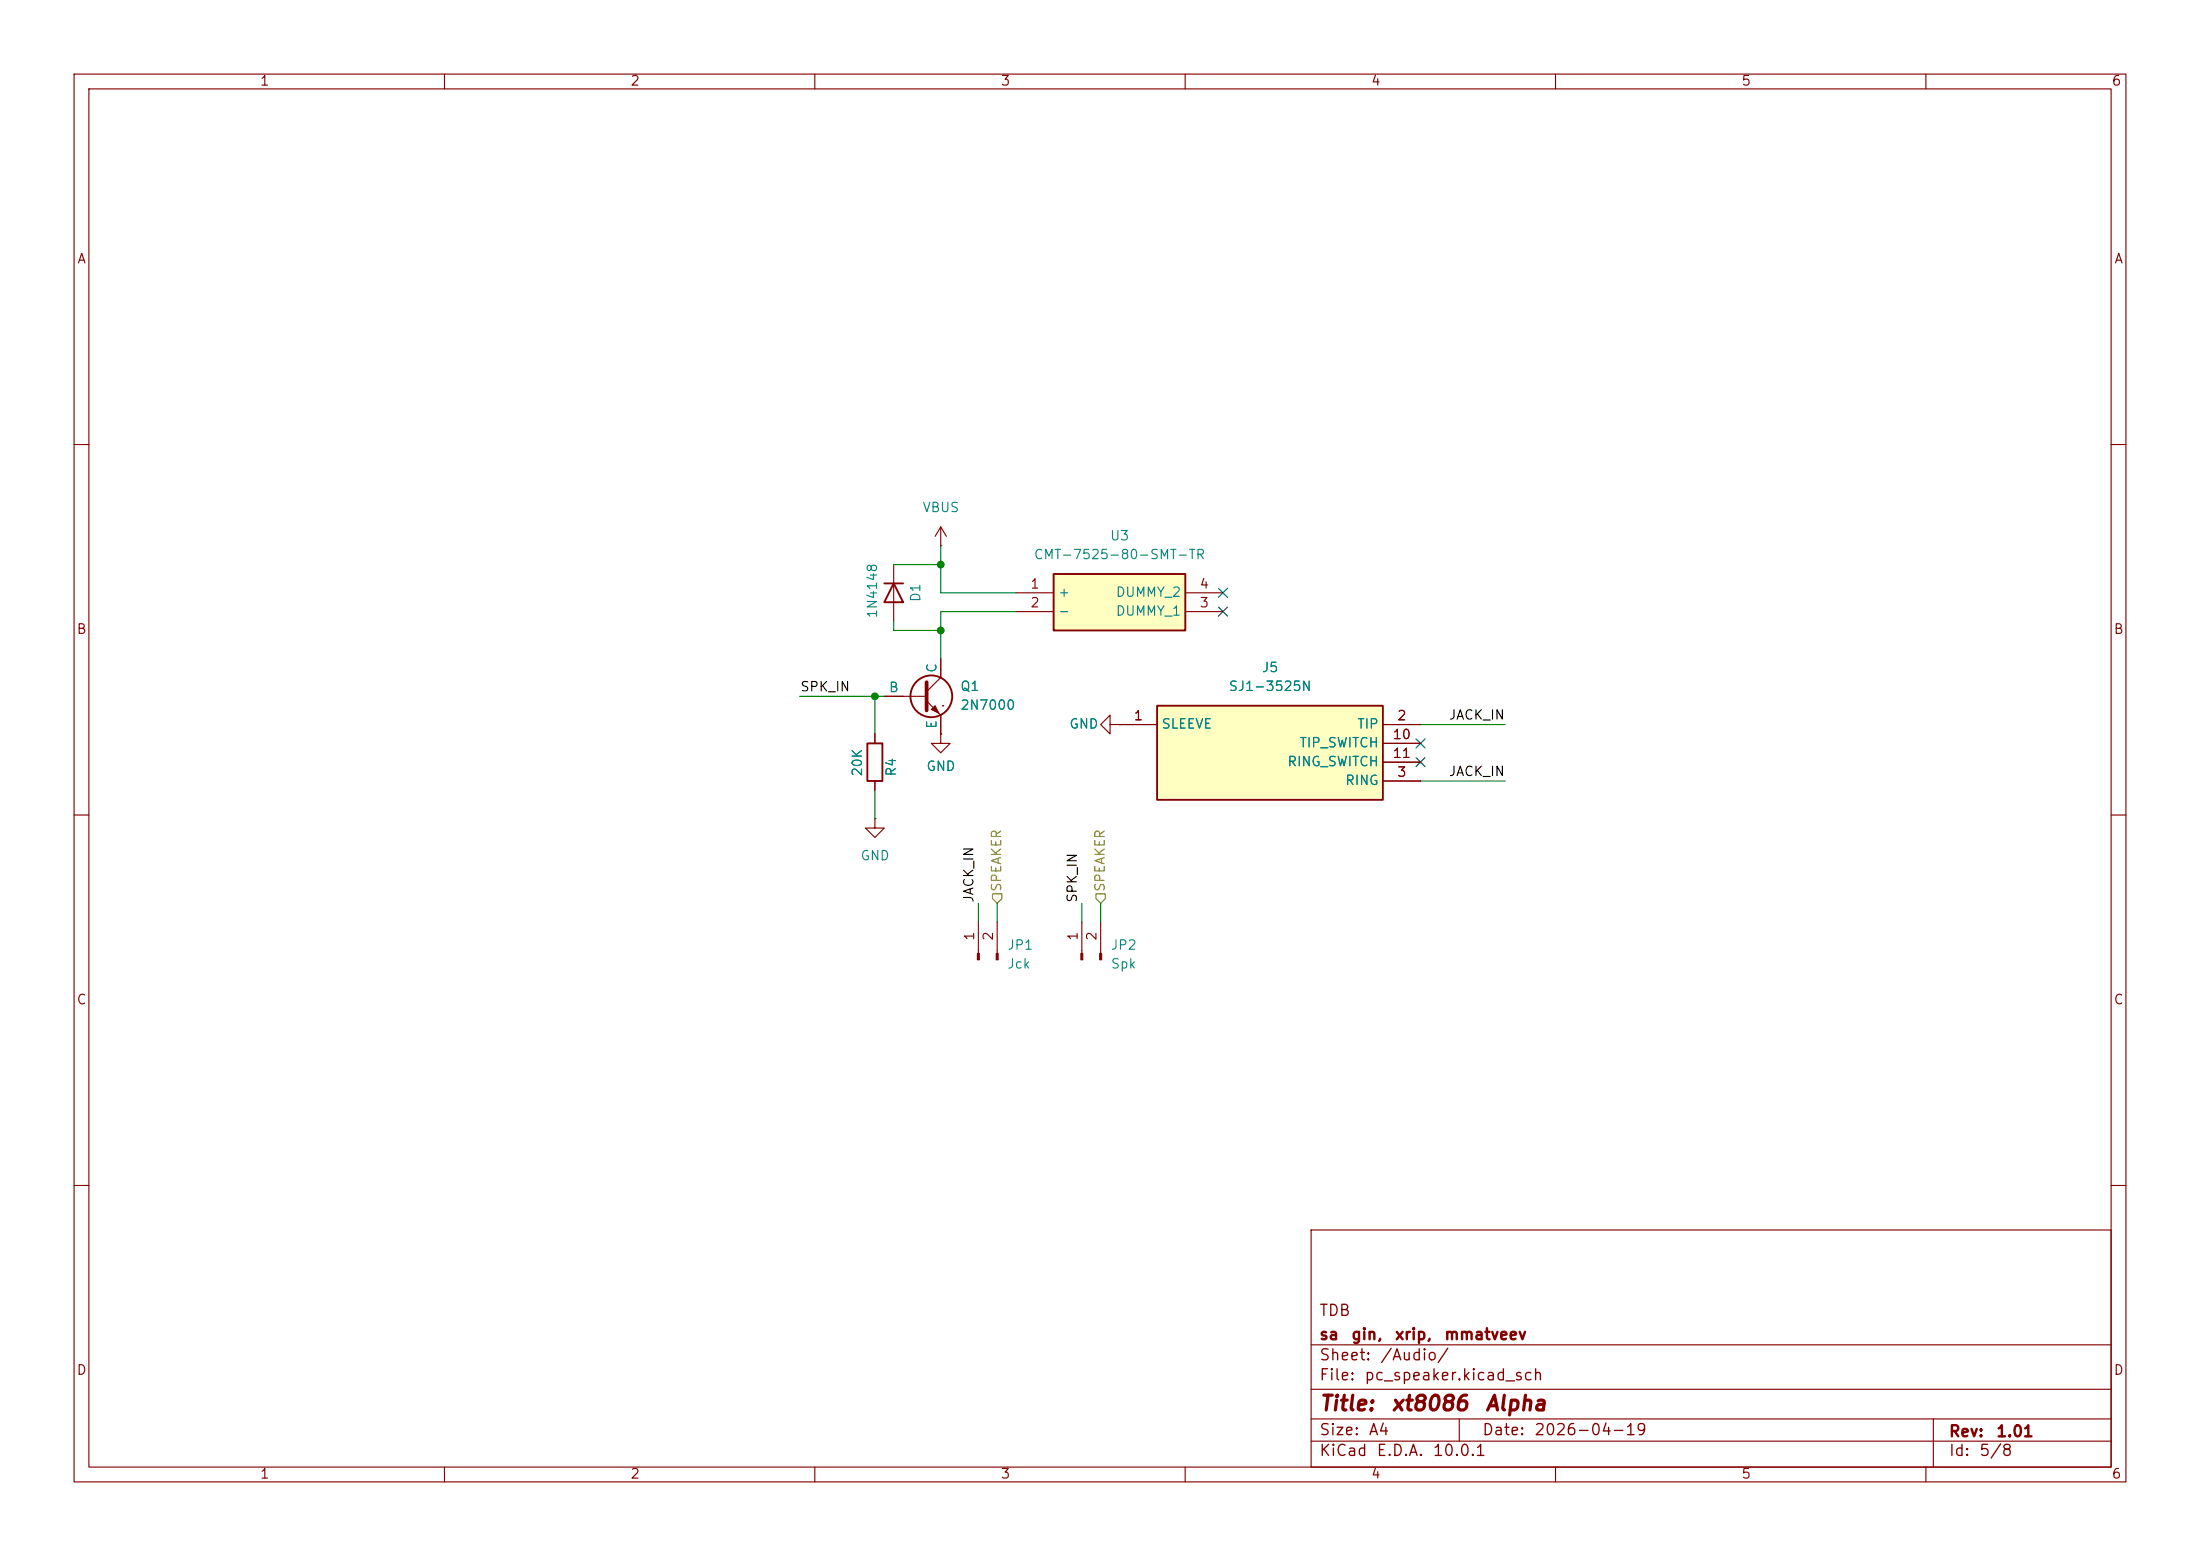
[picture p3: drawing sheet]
(kicad_sch
 (version 20260306)
 (generator "eeschema")
 (generator_version "10.0")
 (paper "A4")
 (title_block
  (title "${NAME} ${MODEL}")
  (date "${DATE}")
  (rev "${VERSION}")
  (company "sa gin, xrip, mmatveev")
  (comment 1 "TDB"))
 (lib_symbols
  (symbol "xt8086:1N4148"
   (pin_numbers (hide yes))
   (pin_names (hide yes)) (exclude_from_sim no) (in_bom yes) (on_board yes)
   (in_pos_files yes)
   (duplicate_pin_numbers_are_jumpers no)
   (property "Reference" "D" (at 0 2.54 0) (show_name no) (do_not_autoplace no) (effects (font (size 1.27 1.27))))
   (property "Value" "1N4148" (at 0 -2.54 0) (show_name no) (do_not_autoplace no) (effects (font (size 1.27 1.27))))
   (property "Footprint" "Diode_THT:D_DO-35_SOD27_P7.62mm_Horizontal" (at 0 0 0) (show_name no) (do_not_autoplace no) (hide yes) (effects (font (size 1.27 1.27))))
   (property "Datasheet" "https://assets.nexperia.com/documents/data-sheet/1N4148_1N4448.pdf" (at 0 0 0) (show_name no) (do_not_autoplace no) (hide yes) (effects (font (size 1.27 1.27))))
   (property "Description" "100V 0.15A standard switching diode, DO-35" (at 0 0 0) (show_name no) (do_not_autoplace no) (hide yes) (effects (font (size 1.27 1.27))))
   (property "Sim.Device" "D" (at 0 0 0) (show_name no) (do_not_autoplace no) (hide yes) (effects (font (size 1.27 1.27))))
   (property "Sim.Pins" "1=K 2=A" (at 0 0 0) (show_name no) (do_not_autoplace no) (hide yes) (effects (font (size 1.27 1.27))))
   (symbol "1N4148_0_1"
    (polyline (pts (xy -1.27 1.27) (xy -1.27 -1.27)) (stroke (width 0.254) (type default)) (fill (type none)))
    (polyline (pts (xy 1.27 1.27) (xy 1.27 -1.27) (xy -1.27 0) (xy 1.27 1.27)) (stroke (width 0.254) (type default)) (fill (type none)))
    (polyline (pts (xy 1.27 0) (xy -1.27 0)) (stroke (width 0) (type default)) (fill (type none))))
   (symbol "1N4148_1_1"
    (pin passive line (at -3.81 0 0) (length 2.54) (name "K" (effects (font (size 1.27 1.27)))) (number "1" (effects (font (size 1.27 1.27)))))
    (pin passive line (at 3.81 0 180) (length 2.54) (name "A" (effects (font (size 1.27 1.27)))) (number "2" (effects (font (size 1.27 1.27))))))
   (embedded_fonts no))
  (symbol "xt8086:CMT-7525-80-SMT-TR" (exclude_from_sim no) (in_bom yes) (on_board yes)
   (in_pos_files yes)
   (duplicate_pin_numbers_are_jumpers no)
   (property "Reference" "LS" (at 24.13 7.62 0) (show_name no) (do_not_autoplace no) (effects (font (size 1.27 1.27)) (justify left top)))
   (property "Value" "CMT-7525-80-SMT-TR" (at 24.13 5.08 0) (show_name no) (do_not_autoplace no) (effects (font (size 1.27 1.27)) (justify left top)))
   (property "Footprint" "CMT752580SMTTR" (at 24.13 -94.92 0) (show_name no) (do_not_autoplace no) (hide yes) (effects (font (size 1.27 1.27)) (justify left top)))
   (property "Datasheet" "https://www.sameskydevices.com/product/resource/cmt-7525-80-smt-tr.pdf" (at 24.13 -194.92 0) (show_name no) (do_not_autoplace no) (hide yes) (effects (font (size 1.27 1.27)) (justify left top)))
   (property "Description" "7.5 mm, 3.6 Vo-p, 80 dB, Surface Mount (SMT), Magnetic Audio Transducer Buzzer" (at 0 0 0) (show_name no) (do_not_autoplace no) (hide yes) (effects (font (size 1.27 1.27))))
   (property "Height" "2.7" (at 24.13 -394.92 0) (show_name no) (do_not_autoplace no) (hide yes) (effects (font (size 1.27 1.27)) (justify left top)))
   (property "Mouser Part Number" "490-CMT-7525-80SMTTR" (at 24.13 -494.92 0) (show_name no) (do_not_autoplace no) (hide yes) (effects (font (size 1.27 1.27)) (justify left top)))
   (property "Mouser Price/Stock" "https://www.mouser.co.uk/ProductDetail/Same-Sky/CMT-7525-80-SMT-TR?qs=P1JMDcb91o5izP7Xira9ww%3D%3D" (at 24.13 -594.92 0) (show_name no) (do_not_autoplace no) (hide yes) (effects (font (size 1.27 1.27)) (justify left top)))
   (property "Manufacturer_Name" "Same Sky" (at 24.13 -694.92 0) (show_name no) (do_not_autoplace no) (hide yes) (effects (font (size 1.27 1.27)) (justify left top)))
   (property "Manufacturer_Part_Number" "CMT-7525-80-SMT-TR" (at 24.13 -794.92 0) (show_name no) (do_not_autoplace no) (hide yes) (effects (font (size 1.27 1.27)) (justify left top)))
   (symbol "CMT-7525-80-SMT-TR_1_1"
    (rectangle (start 5.08 2.54) (end 22.86 -5.08) (stroke (width 0.254) (type default)) (fill (type background)))
    (pin passive line (at 0 0 0) (length 5.08) (name "+" (effects (font (size 1.27 1.27)))) (number "1" (effects (font (size 1.27 1.27)))))
    (pin passive line (at 0 -2.54 0) (length 5.08) (name "-" (effects (font (size 1.27 1.27)))) (number "2" (effects (font (size 1.27 1.27)))))
    (pin passive line (at 27.94 -2.54 180) (length 5.08) (name "DUMMY_1" (effects (font (size 1.27 1.27)))) (number "3" (effects (font (size 1.27 1.27)))))
    (pin passive line (at 27.94 0 180) (length 5.08) (name "DUMMY_2" (effects (font (size 1.27 1.27)))) (number "4" (effects (font (size 1.27 1.27))))))
   (embedded_fonts no))
  (symbol "xt8086:Conn_01x02_Pin"
   (pin_names
    (offset 1.016) (hide yes)) (exclude_from_sim no) (in_bom yes) (on_board yes)
   (in_pos_files yes)
   (duplicate_pin_numbers_are_jumpers no)
   (property "Reference" "J" (at 0 2.54 0) (show_name no) (do_not_autoplace no) (effects (font (size 1.27 1.27))))
   (property "Value" "Conn_01x02_Pin" (at 0 -5.08 0) (show_name no) (do_not_autoplace no) (effects (font (size 1.27 1.27))))
   (property "Footprint" "" (at 0 0 0) (show_name no) (do_not_autoplace no) (hide yes) (effects (font (size 1.27 1.27))))
   (property "Datasheet" "" (at 0 0 0) (show_name no) (do_not_autoplace no) (hide yes) (effects (font (size 1.27 1.27))))
   (property "Description" "Generic connector, single row, 01x02, script generated" (at 0 0 0) (show_name no) (do_not_autoplace no) (hide yes) (effects (font (size 1.27 1.27))))
   (property "ki_locked" "" (at 0 0 0) (show_name no) (do_not_autoplace no) (effects (font (size 1.27 1.27))))
   (symbol "Conn_01x02_Pin_1_1"
    (rectangle (start 0.8636 0.127) (end 0 -0.127) (stroke (width 0.1524) (type default)) (fill (type outline)))
    (rectangle (start 0.8636 -2.413) (end 0 -2.667) (stroke (width 0.1524) (type default)) (fill (type outline)))
    (polyline (pts (xy 1.27 0) (xy 0.8636 0)) (stroke (width 0.1524) (type default)) (fill (type none)))
    (polyline (pts (xy 1.27 -2.54) (xy 0.8636 -2.54)) (stroke (width 0.1524) (type default)) (fill (type none)))
    (pin passive line (at 5.08 0 180) (length 3.81) (name "Pin_1" (effects (font (size 1.27 1.27)))) (number "1" (effects (font (size 1.27 1.27)))))
    (pin passive line (at 5.08 -2.54 180) (length 3.81) (name "Pin_2" (effects (font (size 1.27 1.27)))) (number "2" (effects (font (size 1.27 1.27))))))
   (embedded_fonts no))
  (symbol "xt8086:GND"
   (power global)
   (pin_numbers (hide yes))
   (pin_names
    (offset 0) (hide yes)) (exclude_from_sim no) (in_bom yes) (on_board yes)
   (in_pos_files yes)
   (duplicate_pin_numbers_are_jumpers no)
   (property "Reference" "#PWR" (at 0 -6.35 0) (show_name no) (do_not_autoplace no) (hide yes) (effects (font (size 1.27 1.27))))
   (property "Value" "GND" (at 0 -3.81 0) (show_name no) (do_not_autoplace no) (effects (font (size 1.27 1.27))))
   (property "Footprint" "" (at 0 0 0) (show_name no) (do_not_autoplace no) (hide yes) (effects (font (size 1.27 1.27))))
   (property "Datasheet" "" (at 0 0 0) (show_name no) (do_not_autoplace no) (hide yes) (effects (font (size 1.27 1.27))))
   (property "Description" "Power symbol creates a global label with name \"GND\" , ground" (at 0 0 0) (show_name no) (do_not_autoplace no) (hide yes) (effects (font (size 1.27 1.27))))
   (symbol "GND_0_1"
    (polyline (pts (xy 0 0) (xy 0 -1.27) (xy 1.27 -1.27) (xy 0 -2.54) (xy -1.27 -1.27) (xy 0 -1.27)) (stroke (width 0) (type default)) (fill (type none))))
   (symbol "GND_1_1"
    (pin power_in line (at 0 0 270) (length 0) (name "" (effects (font (size 1.27 1.27)))) (number "1" (effects (font (size 1.27 1.27))))))
   (embedded_fonts no))
  (symbol "xt8086:NPN"
   (pin_numbers (hide yes))
   (pin_names
    (offset 0)) (exclude_from_sim no) (in_bom yes) (on_board yes)
   (in_pos_files yes)
   (duplicate_pin_numbers_are_jumpers no)
   (property "Reference" "Q" (at -2.54 7.62 0) (show_name no) (do_not_autoplace no) (effects (font (size 1.27 1.27))))
   (property "Value" "NPN" (at -2.54 5.08 0) (show_name no) (do_not_autoplace no) (effects (font (size 1.27 1.27))))
   (property "Footprint" "" (at 63.5 0 0) (show_name no) (do_not_autoplace no) (hide yes) (effects (font (size 1.27 1.27))))
   (property "Datasheet" "https://ngspice.sourceforge.io/docs/ngspice-html-manual/manual.xhtml#cha_BJTs" (at 63.5 0 0) (show_name no) (do_not_autoplace no) (hide yes) (effects (font (size 1.27 1.27))))
   (property "Description" "Bipolar transistor symbol for simulation only, substrate tied to the emitter" (at 0 0 0) (show_name no) (do_not_autoplace no) (hide yes) (effects (font (size 1.27 1.27))))
   (property "Sim.Device" "NPN" (at 0 0 0) (show_name no) (do_not_autoplace no) (hide yes) (effects (font (size 1.27 1.27))))
   (property "Sim.Type" "GUMMELPOON" (at 0 0 0) (show_name no) (do_not_autoplace no) (hide yes) (effects (font (size 1.27 1.27))))
   (property "Sim.Pins" "1=C 2=B 3=E" (at 0 0 0) (show_name no) (do_not_autoplace no) (hide yes) (effects (font (size 1.27 1.27))))
   (symbol "NPN_0_1"
    (polyline (pts (xy -2.54 0) (xy 0.635 0)) (stroke (width 0.1524) (type default)) (fill (type none)))
    (polyline (pts (xy 0.635 1.905) (xy 0.635 -1.905) (xy 0.635 -1.905)) (stroke (width 0.508) (type default)) (fill (type none)))
    (polyline (pts (xy 0.635 0.635) (xy 2.54 2.54)) (stroke (width 0) (type default)) (fill (type none)))
    (polyline (pts (xy 0.635 -0.635) (xy 2.54 -2.54) (xy 2.54 -2.54)) (stroke (width 0) (type default)) (fill (type none)))
    (circle (center 1.27 0) (radius 2.8194) (stroke (width 0.254) (type default)) (fill (type none)))
    (polyline (pts (xy 1.27 -1.778) (xy 1.778 -1.27) (xy 2.286 -2.286) (xy 1.27 -1.778) (xy 1.27 -1.778)) (stroke (width 0) (type default)) (fill (type outline)))
    (polyline (pts (xy 2.794 -1.27) (xy 2.794 -1.27)) (stroke (width 0.1524) (type default)) (fill (type none)))
    (polyline (pts (xy 2.794 -1.27) (xy 2.794 -1.27)) (stroke (width 0.1524) (type default)) (fill (type none))))
   (symbol "NPN_1_1"
    (pin open_collector line (at 2.54 5.08 270) (length 2.54) (name "C" (effects (font (size 1.27 1.27)))) (number "1" (effects (font (size 1.27 1.27)))))
    (pin input line (at -5.08 0 0) (length 2.54) (name "B" (effects (font (size 1.27 1.27)))) (number "2" (effects (font (size 1.27 1.27)))))
    (pin open_emitter line (at 2.54 -5.08 90) (length 2.54) (name "E" (effects (font (size 1.27 1.27)))) (number "3" (effects (font (size 1.27 1.27))))))
   (embedded_fonts no))
  (symbol "xt8086:R"
   (pin_numbers (hide yes))
   (pin_names
    (offset 0)) (exclude_from_sim no) (in_bom yes) (on_board yes)
   (in_pos_files yes)
   (duplicate_pin_numbers_are_jumpers no)
   (property "Reference" "R" (at 2.032 0 90) (show_name no) (do_not_autoplace no) (effects (font (size 1.27 1.27))))
   (property "Value" "R" (at 0 0 90) (show_name no) (do_not_autoplace no) (effects (font (size 1.27 1.27))))
   (property "Footprint" "" (at -1.778 0 90) (show_name no) (do_not_autoplace no) (hide yes) (effects (font (size 1.27 1.27))))
   (property "Datasheet" "" (at 0 0 0) (show_name no) (do_not_autoplace no) (hide yes) (effects (font (size 1.27 1.27))))
   (property "Description" "Resistor" (at 0 0 0) (show_name no) (do_not_autoplace no) (hide yes) (effects (font (size 1.27 1.27))))
   (symbol "R_0_1"
    (rectangle (start -1.016 -2.54) (end 1.016 2.54) (stroke (width 0.254) (type default)) (fill (type none))))
   (symbol "R_1_1"
    (pin passive line (at 0 3.81 270) (length 1.27) (name "" (effects (font (size 1.27 1.27)))) (number "1" (effects (font (size 1.27 1.27)))))
    (pin passive line (at 0 -3.81 90) (length 1.27) (name "" (effects (font (size 1.27 1.27)))) (number "2" (effects (font (size 1.27 1.27))))))
   (embedded_fonts no))
  (symbol "xt8086:SJ1-3525N" (exclude_from_sim no) (in_bom yes) (on_board yes)
   (in_pos_files yes)
   (duplicate_pin_numbers_are_jumpers no)
   (property "Reference" "J8" (at 20.32 7.62 0) (show_name no) (do_not_autoplace no) (effects (font (size 1.27 1.27))))
   (property "Value" "SJ1-3525N" (at 20.32 5.08 0) (show_name no) (do_not_autoplace no) (effects (font (size 1.27 1.27))))
   (property "Footprint" "SJ13525N" (at 36.83 -94.92 0) (show_name no) (do_not_autoplace no) (hide yes) (effects (font (size 1.27 1.27)) (justify left top)))
   (property "Datasheet" "https://www.sameskydevices.com/product/resource/sj1-352xn.pdf" (at 36.83 -194.92 0) (show_name no) (do_not_autoplace no) (hide yes) (effects (font (size 1.27 1.27)) (justify left top)))
   (property "Description" "3.5 mm, Stereo, Right Angle, Through Hole, 3 Conductors, 2 Internal Switches, Audio Jack Connector" (at 0 0 0) (show_name no) (do_not_autoplace no) (hide yes) (effects (font (size 1.27 1.27))))
   (property "Height" "" (at 36.83 -394.92 0) (show_name no) (do_not_autoplace no) (hide yes) (effects (font (size 1.27 1.27)) (justify left top)))
   (property "Mouser Part Number" "490-SJ1-3525N" (at 36.83 -494.92 0) (show_name no) (do_not_autoplace no) (hide yes) (effects (font (size 1.27 1.27)) (justify left top)))
   (property "Mouser Price/Stock" "https://www.mouser.co.uk/ProductDetail/CUI-Devices/SJ1-3525N?qs=WyjlAZoYn505QPmBO3I74g%3D%3D" (at 36.83 -594.92 0) (show_name no) (do_not_autoplace no) (hide yes) (effects (font (size 1.27 1.27)) (justify left top)))
   (property "Manufacturer_Name" "Same Sky" (at 36.83 -694.92 0) (show_name no) (do_not_autoplace no) (hide yes) (effects (font (size 1.27 1.27)) (justify left top)))
   (property "Manufacturer_Part_Number" "SJ1-3525N" (at 36.83 -794.92 0) (show_name no) (do_not_autoplace no) (hide yes) (effects (font (size 1.27 1.27)) (justify left top)))
   (symbol "SJ1-3525N_1_1"
    (rectangle (start 5.08 2.54) (end 35.56 -10.16) (stroke (width 0.254) (type default)) (fill (type background)))
    (pin passive line (at 40.64 0 180) (length 5.08) (name "SLEEVE" (effects (font (size 1.27 1.27)))) (number "1" (effects (font (size 1.27 1.27)))))
    (pin passive line (at 0 0 0) (length 5.08) (name "TIP" (effects (font (size 1.27 1.27)))) (number "2" (effects (font (size 1.27 1.27)))))
    (pin passive line (at 0 -7.62 0) (length 5.08) (name "RING" (effects (font (size 1.27 1.27)))) (number "3" (effects (font (size 1.27 1.27)))))
    (pin passive line (at 0 -2.54 0) (length 5.08) (name "TIP_SWITCH" (effects (font (size 1.27 1.27)))) (number "10" (effects (font (size 1.27 1.27)))))
    (pin passive line (at 0 -5.08 0) (length 5.08) (name "RING_SWITCH" (effects (font (size 1.27 1.27)))) (number "11" (effects (font (size 1.27 1.27))))))
   (embedded_fonts no))
  (symbol "xt8086:VBUS"
   (power global)
   (pin_numbers (hide yes))
   (pin_names
    (offset 0) (hide yes)) (exclude_from_sim no) (in_bom yes) (on_board yes)
   (in_pos_files yes)
   (duplicate_pin_numbers_are_jumpers no)
   (property "Reference" "#PWR" (at 0 -3.81 0) (show_name no) (do_not_autoplace no) (hide yes) (effects (font (size 1.27 1.27))))
   (property "Value" "VBUS" (at 0 3.556 0) (show_name no) (do_not_autoplace no) (effects (font (size 1.27 1.27))))
   (property "Footprint" "" (at 0 0 0) (show_name no) (do_not_autoplace no) (hide yes) (effects (font (size 1.27 1.27))))
   (property "Datasheet" "" (at 0 0 0) (show_name no) (do_not_autoplace no) (hide yes) (effects (font (size 1.27 1.27))))
   (property "Description" "Power symbol creates a global label with name \"VBUS\"" (at 0 0 0) (show_name no) (do_not_autoplace no) (hide yes) (effects (font (size 1.27 1.27))))
   (symbol "VBUS_0_1"
    (polyline (pts (xy -0.762 1.27) (xy 0 2.54)) (stroke (width 0) (type default)) (fill (type none)))
    (polyline (pts (xy 0 2.54) (xy 0.762 1.27)) (stroke (width 0) (type default)) (fill (type none)))
    (polyline (pts (xy 0 0) (xy 0 2.54)) (stroke (width 0) (type default)) (fill (type none))))
   (symbol "VBUS_1_1"
    (pin power_in line (at 0 0 90) (length 0) (name "" (effects (font (size 1.27 1.27)))) (number "1" (effects (font (size 1.27 1.27))))))
   (embedded_fonts no)))
 (junction
  (at 118.11 93.98)
  (diameter 0)
  (color 0 0 0 0))
 (junction
  (at 127 85.09)
  (diameter 0)
  (color 0 0 0 0))
 (junction
  (at 127 76.2)
  (diameter 0)
  (color 0 0 0 0))
 (no_connect
  (at 165.1 82.55))
 (no_connect
  (at 191.77 100.33))
 (no_connect
  (at 191.77 102.87))
 (no_connect
  (at 165.1 80.01))
 (wire
  (pts (xy 127 73.66) (xy 127 76.2))
  (stroke (width 0) (type default)))
 (wire
  (pts (xy 118.11 93.98) (xy 119.38 93.98))
  (stroke (width 0) (type default)))
 (wire
  (pts (xy 146.05 121.92) (xy 146.05 124.46))
  (stroke (width 0) (type default)))
 (wire
  (pts (xy 132.08 121.92) (xy 132.08 124.46))
  (stroke (width 0) (type default)))
 (wire
  (pts (xy 107.95 93.98) (xy 118.11 93.98))
  (stroke (width 0) (type default)))
 (wire
  (pts (xy 137.16 80.01) (xy 127 80.01))
  (stroke (width 0) (type default)))
 (wire
  (pts (xy 134.62 121.92) (xy 134.62 124.46))
  (stroke (width 0) (type default)))
 (wire
  (pts (xy 120.65 85.09) (xy 127 85.09))
  (stroke (width 0) (type default)))
 (wire
  (pts (xy 120.65 83.82) (xy 120.65 85.09))
  (stroke (width 0) (type default)))
 (wire
  (pts (xy 127 82.55) (xy 137.16 82.55))
  (stroke (width 0) (type default)))
 (wire
  (pts (xy 203.2 105.41) (xy 191.77 105.41))
  (stroke (width 0) (type default)))
 (wire
  (pts (xy 148.59 121.92) (xy 148.59 124.46))
  (stroke (width 0) (type default)))
 (wire
  (pts (xy 127 82.55) (xy 127 85.09))
  (stroke (width 0) (type default)))
 (wire
  (pts (xy 118.11 93.98) (xy 118.11 99.06))
  (stroke (width 0) (type default)))
 (wire
  (pts (xy 118.11 110.49) (xy 118.11 106.68))
  (stroke (width 0) (type default)))
 (wire
  (pts (xy 203.2 97.79) (xy 191.77 97.79))
  (stroke (width 0) (type default)))
 (wire
  (pts (xy 120.65 76.2) (xy 127 76.2))
  (stroke (width 0) (type default)))
 (wire
  (pts (xy 127 76.2) (xy 127 80.01))
  (stroke (width 0) (type default)))
 (wire
  (pts (xy 127 85.09) (xy 127 88.9))
  (stroke (width 0) (type default)))
 (label "SPK_IN"
  (at 146.05 121.92 90)
  (effects (font (size 1.27 1.27)) (justify left bottom)))
 (label "JACK_IN"
  (at 203.2 97.79 180)
  (effects (font (size 1.27 1.27)) (justify right bottom)))
 (label "SPK_IN"
  (at 107.95 93.98 0)
  (effects (font (size 1.27 1.27)) (justify left bottom)))
 (label "JACK_IN"
  (at 132.08 121.92 90)
  (effects (font (size 1.27 1.27)) (justify left bottom)))
 (label "JACK_IN"
  (at 203.2 105.41 180)
  (effects (font (size 1.27 1.27)) (justify right bottom)))
 (hierarchical_label "SPEAKER"
  (shape input)
  (at 148.59 121.92 90)
  (effects (font (size 1.27 1.27)) (justify left)))
 (hierarchical_label "SPEAKER"
  (shape input)
  (at 134.62 121.92 90)
  (effects (font (size 1.27 1.27)) (justify left)))
 (symbol
  (lib_id "xt8086:Conn_01x02_Pin")
  (at 132.08 129.54 90)
  (unit 1)
  (body_style 1)
  (exclude_from_sim no)
  (in_bom yes)
  (on_board yes)
  (in_pos_files yes)
  (dnp no)
  (fields_autoplaced yes)
  (property "Reference" "JP1" (at 135.89 127.6349 90) (show_name no) (do_not_autoplace no) (effects (font (size 1.27 1.27)) (justify right)))
  (property "Value" "Jck" (at 135.89 130.1749 90) (show_name no) (do_not_autoplace no) (effects (font (size 1.27 1.27)) (justify right)))
  (property "Footprint" "xt8086:Pin Header (1x02)" (at 132.08 129.54 0) (hide yes) (show_name no) (do_not_autoplace no) (effects (font (size 1.27 1.27))))
  (property "Datasheet" "" (at 132.08 129.54 0) (hide yes) (show_name no) (do_not_autoplace no) (effects (font (size 1.27 1.27))))
  (property "Description" "Generic connector, single row, 01x02, script generated" (at 132.08 129.54 0) (hide yes) (show_name no) (do_not_autoplace no) (effects (font (size 1.27 1.27))))
  (pin "2")
  (pin "1"))
 (symbol
  (lib_id "xt8086:R")
  (at 118.11 102.87 0)
  (unit 1)
  (body_style 1)
  (exclude_from_sim no)
  (in_bom yes)
  (on_board yes)
  (in_pos_files yes)
  (dnp no)
  (property "Reference" "R4" (at 120.396 104.902 90) (show_name no) (do_not_autoplace no) (effects (font (size 1.27 1.27)) (justify left)))
  (property "Value" "20K" (at 115.824 104.902 90) (show_name no) (do_not_autoplace no) (effects (font (size 1.27 1.27)) (justify left)))
  (property "Footprint" "xt8086:R_0805_2012Metric" (at 116.332 102.87 90) (hide yes) (show_name no) (do_not_autoplace no) (effects (font (size 1.27 1.27))))
  (property "Datasheet" "" (at 118.11 102.87 0) (hide yes) (show_name no) (do_not_autoplace no) (effects (font (size 1.27 1.27))))
  (property "Description" "Resistor" (at 118.11 102.87 0) (hide yes) (show_name no) (do_not_autoplace no) (effects (font (size 1.27 1.27))))
  (property "AliExpress" "https://www.aliexpress.com/item/1005005945735199.html" (at 118.11 102.87 0) (hide yes) (show_name no) (do_not_autoplace no) (effects (font (size 1.27 1.27))))
  (property "Sim.Device" "" (at 118.11 102.87 0) (show_name no) (do_not_autoplace no) (effects (font (size 1.27 1.27))))
  (property "LCSC" "" (at 118.11 102.87 0) (hide yes) (show_name no) (do_not_autoplace no) (effects (font (size 1.27 1.27))))
  (property "Availability" "" (at 118.11 102.87 0) (show_name no) (do_not_autoplace no) (effects (font (size 1.27 1.27))))
  (property "Check_prices" "" (at 118.11 102.87 0) (show_name no) (do_not_autoplace no) (effects (font (size 1.27 1.27))))
  (property "Description_1" "" (at 118.11 102.87 0) (show_name no) (do_not_autoplace no) (effects (font (size 1.27 1.27))))
  (property "MF" "" (at 118.11 102.87 0) (show_name no) (do_not_autoplace no) (effects (font (size 1.27 1.27))))
  (property "MP" "" (at 118.11 102.87 0) (show_name no) (do_not_autoplace no) (effects (font (size 1.27 1.27))))
  (property "Package" "" (at 118.11 102.87 0) (show_name no) (do_not_autoplace no) (effects (font (size 1.27 1.27))))
  (property "Price" "" (at 118.11 102.87 0) (show_name no) (do_not_autoplace no) (effects (font (size 1.27 1.27))))
  (property "SnapEDA_Link" "" (at 118.11 102.87 0) (show_name no) (do_not_autoplace no) (effects (font (size 1.27 1.27))))
  (property "Attrition Qty" "" (at 118.11 102.87 0) (hide yes) (show_name no) (do_not_autoplace no) (effects (font (size 1.27 1.27))))
  (property "Category" "" (at 118.11 102.87 0) (hide yes) (show_name no) (do_not_autoplace no) (effects (font (size 1.27 1.27))))
  (property "Class" "" (at 118.11 102.87 0) (hide yes) (show_name no) (do_not_autoplace no) (effects (font (size 1.27 1.27))))
  (property "Crystal Type" "" (at 118.11 102.87 0) (hide yes) (show_name no) (do_not_autoplace no) (effects (font (size 1.27 1.27))))
  (property "Frequency" "" (at 118.11 102.87 0) (hide yes) (show_name no) (do_not_autoplace no) (effects (font (size 1.27 1.27))))
  (property "Frequency Stability" "" (at 118.11 102.87 0) (hide yes) (show_name no) (do_not_autoplace no) (effects (font (size 1.27 1.27))))
  (property "Frequency Tolerance" "" (at 118.11 102.87 0) (hide yes) (show_name no) (do_not_autoplace no) (effects (font (size 1.27 1.27))))
  (property "Load Capacitance" "" (at 118.11 102.87 0) (hide yes) (show_name no) (do_not_autoplace no) (effects (font (size 1.27 1.27))))
  (property "Minimum Qty" "" (at 118.11 102.87 0) (hide yes) (show_name no) (do_not_autoplace no) (effects (font (size 1.27 1.27))))
  (property "Normal Temperature Frequency Tolerance" "" (at 118.11 102.87 0) (hide yes) (show_name no) (do_not_autoplace no) (effects (font (size 1.27 1.27))))
  (property "Operating Temperature" "" (at 118.11 102.87 0) (hide yes) (show_name no) (do_not_autoplace no) (effects (font (size 1.27 1.27))))
  (property "Part" "" (at 118.11 102.87 0) (hide yes) (show_name no) (do_not_autoplace no) (effects (font (size 1.27 1.27))))
  (property "Process" "" (at 118.11 102.87 0) (hide yes) (show_name no) (do_not_autoplace no) (effects (font (size 1.27 1.27))))
  (property "Stock" "" (at 118.11 102.87 0) (hide yes) (show_name no) (do_not_autoplace no) (effects (font (size 1.27 1.27))))
  (property "Type" "" (at 118.11 102.87 0) (hide yes) (show_name no) (do_not_autoplace no) (effects (font (size 1.27 1.27))))
  (pin "1")
  (pin "2"))
 (symbol
  (lib_id "xt8086:GND")
  (at 118.11 110.49 0)
  (unit 1)
  (body_style 1)
  (exclude_from_sim no)
  (in_bom yes)
  (on_board yes)
  (in_pos_files yes)
  (dnp no)
  (fields_autoplaced yes)
  (property "Reference" "#PWR030" (at 118.11 116.84 0) (hide yes) (show_name no) (do_not_autoplace no) (effects (font (size 1.27 1.27))))
  (property "Value" "GND" (at 118.11 115.57 0) (show_name no) (do_not_autoplace no) (effects (font (size 1.27 1.27))))
  (property "Footprint" "" (at 118.11 110.49 0) (hide yes) (show_name no) (do_not_autoplace no) (effects (font (size 1.27 1.27))))
  (property "Datasheet" "" (at 118.11 110.49 0) (hide yes) (show_name no) (do_not_autoplace no) (effects (font (size 1.27 1.27))))
  (property "Description" "Power symbol creates a global label with name \"GND\" , ground" (at 118.11 110.49 0) (hide yes) (show_name no) (do_not_autoplace no) (effects (font (size 1.27 1.27))))
  (pin "1"))
 (symbol
  (lib_id "xt8086:NPN")
  (at 124.46 93.98 0)
  (unit 1)
  (body_style 1)
  (exclude_from_sim no)
  (in_bom yes)
  (on_board yes)
  (in_pos_files yes)
  (dnp no)
  (fields_autoplaced yes)
  (property "Reference" "Q1" (at 129.54 92.7099 0) (show_name no) (do_not_autoplace no) (effects (font (size 1.27 1.27)) (justify left)))
  (property "Value" "2N7000" (at 129.54 95.2499 0) (show_name no) (do_not_autoplace no) (effects (font (size 1.27 1.27)) (justify left)))
  (property "Footprint" "xt8086:SOT-23" (at 187.96 93.98 0) (hide yes) (show_name no) (do_not_autoplace no) (effects (font (size 1.27 1.27))))
  (property "Datasheet" "https://ngspice.sourceforge.io/docs/ngspice-html-manual/manual.xhtml#cha_BJTs" (at 187.96 93.98 0) (hide yes) (show_name no) (do_not_autoplace no) (effects (font (size 1.27 1.27))))
  (property "Description" "Bipolar transistor symbol for simulation only, substrate tied to the emitter" (at 124.46 93.98 0) (hide yes) (show_name no) (do_not_autoplace no) (effects (font (size 1.27 1.27))))
  (property "Sim.Device" "NPN" (at 124.46 93.98 0) (hide yes) (show_name no) (do_not_autoplace no) (effects (font (size 1.27 1.27))))
  (property "Sim.Type" "GUMMELPOON" (at 124.46 93.98 0) (hide yes) (show_name no) (do_not_autoplace no) (effects (font (size 1.27 1.27))))
  (property "Sim.Pins" "1=C 2=B 3=E" (at 124.46 93.98 0) (hide yes) (show_name no) (do_not_autoplace no) (effects (font (size 1.27 1.27))))
  (pin "3")
  (pin "2")
  (pin "1"))
 (symbol
  (lib_id "xt8086:1N4148")
  (at 120.65 80.01 270)
  (unit 1)
  (body_style 1)
  (exclude_from_sim no)
  (in_bom yes)
  (on_board yes)
  (in_pos_files yes)
  (dnp no)
  (property "Reference" "D1" (at 123.698 80.01 0) (show_name no) (do_not_autoplace no) (effects (font (size 1.27 1.27))))
  (property "Value" "1N4148" (at 117.856 79.756 0) (show_name no) (do_not_autoplace no) (effects (font (size 1.27 1.27))))
  (property "Footprint" "xt8086:Diode (SOD-323)" (at 120.65 80.01 0) (hide yes) (show_name no) (do_not_autoplace no) (effects (font (size 1.27 1.27))))
  (property "Datasheet" "https://www.vishay.com/docs/85748/1n4148w.pdf" (at 120.65 80.01 0) (hide yes) (show_name no) (do_not_autoplace no) (effects (font (size 1.27 1.27))))
  (property "Description" "100V 0.15A standard switching diode, DO-35" (at 120.65 80.01 0) (hide yes) (show_name no) (do_not_autoplace no) (effects (font (size 1.27 1.27))))
  (property "Sim.Device" "D" (at 120.65 80.01 0) (hide yes) (show_name no) (do_not_autoplace no) (effects (font (size 1.27 1.27))))
  (property "Sim.Pins" "1=K 2=A" (at 120.65 80.01 0) (hide yes) (show_name no) (do_not_autoplace no) (effects (font (size 1.27 1.27))))
  (property "AliExpress" "https://www.aliexpress.com/item/1005005707644429.html" (at 120.65 80.01 0) (hide yes) (show_name no) (do_not_autoplace no) (effects (font (size 1.27 1.27))))
  (property "MANUFACTURER" "" (at 120.65 80.01 0) (show_name no) (do_not_autoplace no) (effects (font (size 1.27 1.27))))
  (pin "1")
  (pin "2"))
 (symbol
  (lib_id "xt8086:GND")
  (at 151.13 97.79 270)
  (mirror x)
  (unit 1)
  (body_style 1)
  (exclude_from_sim no)
  (in_bom yes)
  (on_board yes)
  (in_pos_files yes)
  (dnp no)
  (property "Reference" "#PWR035" (at 144.78 97.79 0) (hide yes) (show_name no) (do_not_autoplace no) (effects (font (size 1.27 1.27))))
  (property "Value" "GND" (at 146.304 97.79 90) (show_name no) (do_not_autoplace no) (effects (font (size 1.27 1.27))))
  (property "Footprint" "" (at 151.13 97.79 0) (hide yes) (show_name no) (do_not_autoplace no) (effects (font (size 1.27 1.27))))
  (property "Datasheet" "" (at 151.13 97.79 0) (hide yes) (show_name no) (do_not_autoplace no) (effects (font (size 1.27 1.27))))
  (property "Description" "Power symbol creates a global label with name \"GND\" , ground" (at 151.13 97.79 0) (hide yes) (show_name no) (do_not_autoplace no) (effects (font (size 1.27 1.27))))
  (pin "1"))
 (symbol
  (lib_id "xt8086:GND")
  (at 127 99.06 0)
  (unit 1)
  (body_style 1)
  (exclude_from_sim no)
  (in_bom yes)
  (on_board yes)
  (in_pos_files yes)
  (dnp no)
  (fields_autoplaced yes)
  (property "Reference" "#PWR032" (at 127 105.41 0) (hide yes) (show_name no) (do_not_autoplace no) (effects (font (size 1.27 1.27))))
  (property "Value" "GND" (at 127 103.5034 0) (show_name no) (do_not_autoplace no) (effects (font (size 1.27 1.27))))
  (property "Footprint" "" (at 127 99.06 0) (hide yes) (show_name no) (do_not_autoplace no) (effects (font (size 1.27 1.27))))
  (property "Datasheet" "" (at 127 99.06 0) (hide yes) (show_name no) (do_not_autoplace no) (effects (font (size 1.27 1.27))))
  (property "Description" "Power symbol creates a global label with name \"GND\" , ground" (at 127 99.06 0) (hide yes) (show_name no) (do_not_autoplace no) (effects (font (size 1.27 1.27))))
  (pin "1"))
 (symbol
  (lib_id "xt8086:VBUS")
  (at 127 73.66 0)
  (unit 1)
  (body_style 1)
  (exclude_from_sim no)
  (in_bom yes)
  (on_board yes)
  (in_pos_files yes)
  (dnp no)
  (fields_autoplaced yes)
  (property "Reference" "#PWR031" (at 127 77.47 0) (hide yes) (show_name no) (do_not_autoplace no) (effects (font (size 1.27 1.27))))
  (property "Value" "VBUS" (at 127 68.58 0) (show_name no) (do_not_autoplace no) (effects (font (size 1.27 1.27))))
  (property "Footprint" "" (at 127 73.66 0) (hide yes) (show_name no) (do_not_autoplace no) (effects (font (size 1.27 1.27))))
  (property "Datasheet" "" (at 127 73.66 0) (hide yes) (show_name no) (do_not_autoplace no) (effects (font (size 1.27 1.27))))
  (property "Description" "Power symbol creates a global label with name \"VBUS\"" (at 127 73.66 0) (hide yes) (show_name no) (do_not_autoplace no) (effects (font (size 1.27 1.27))))
  (pin "1"))
 (symbol
  (lib_id "xt8086:CMT-7525-80-SMT-TR")
  (at 137.16 80.01 0)
  (unit 1)
  (body_style 1)
  (exclude_from_sim no)
  (in_bom yes)
  (on_board yes)
  (in_pos_files yes)
  (dnp no)
  (fields_autoplaced yes)
  (property "Reference" "U3" (at 151.13 72.39 0) (show_name no) (do_not_autoplace no) (effects (font (size 1.27 1.27))))
  (property "Value" "CMT-7525-80-SMT-TR" (at 151.13 74.93 0) (show_name no) (do_not_autoplace no) (effects (font (size 1.27 1.27))))
  (property "Footprint" "xt8086:CMT752580SMTTR" (at 161.29 174.93 0) (hide yes) (show_name no) (do_not_autoplace no) (effects (font (size 1.27 1.27)) (justify left top)))
  (property "Datasheet" "https://www.sameskydevices.com/product/resource/cmt-7525-80-smt-tr.pdf" (at 161.29 274.93 0) (hide yes) (show_name no) (do_not_autoplace no) (effects (font (size 1.27 1.27)) (justify left top)))
  (property "Description" "7.5 mm, 3.6 Vo-p, 80 dB, Surface Mount (SMT), Magnetic Audio Transducer Buzzer" (at 137.16 80.01 0) (hide yes) (show_name no) (do_not_autoplace no) (effects (font (size 1.27 1.27))))
  (property "Height" "2.7" (at 161.29 474.93 0) (hide yes) (show_name no) (do_not_autoplace no) (effects (font (size 1.27 1.27)) (justify left top)))
  (property "Mouser Part Number" "490-CMT-7525-80SMTTR" (at 161.29 574.93 0) (hide yes) (show_name no) (do_not_autoplace no) (effects (font (size 1.27 1.27)) (justify left top)))
  (property "Mouser Price/Stock" "https://www.mouser.co.uk/ProductDetail/Same-Sky/CMT-7525-80-SMT-TR?qs=P1JMDcb91o5izP7Xira9ww%3D%3D" (at 161.29 674.93 0) (hide yes) (show_name no) (do_not_autoplace no) (effects (font (size 1.27 1.27)) (justify left top)))
  (property "Manufacturer_Name" "Same Sky" (at 161.29 774.93 0) (hide yes) (show_name no) (do_not_autoplace no) (effects (font (size 1.27 1.27)) (justify left top)))
  (property "Manufacturer_Part_Number" "CMT-7525-80-SMT-TR" (at 161.29 874.93 0) (hide yes) (show_name no) (do_not_autoplace no) (effects (font (size 1.27 1.27)) (justify left top)))
  (property "AliExpress" "https://www.aliexpress.com/item/1005004437506861.html" (at 137.16 80.01 0) (hide yes) (show_name no) (do_not_autoplace no) (effects (font (size 1.27 1.27))))
  (pin "1")
  (pin "2")
  (pin "3")
  (pin "4"))
 (symbol
  (lib_id "xt8086:Conn_01x02_Pin")
  (at 146.05 129.54 90)
  (unit 1)
  (body_style 1)
  (exclude_from_sim no)
  (in_bom yes)
  (on_board yes)
  (in_pos_files yes)
  (dnp no)
  (fields_autoplaced yes)
  (property "Reference" "JP2" (at 149.86 127.6349 90) (show_name no) (do_not_autoplace no) (effects (font (size 1.27 1.27)) (justify right)))
  (property "Value" "Spk" (at 149.86 130.1749 90) (show_name no) (do_not_autoplace no) (effects (font (size 1.27 1.27)) (justify right)))
  (property "Footprint" "xt8086:Pin Header (1x02)" (at 146.05 129.54 0) (hide yes) (show_name no) (do_not_autoplace no) (effects (font (size 1.27 1.27))))
  (property "Datasheet" "" (at 146.05 129.54 0) (hide yes) (show_name no) (do_not_autoplace no) (effects (font (size 1.27 1.27))))
  (property "Description" "Generic connector, single row, 01x02, script generated" (at 146.05 129.54 0) (hide yes) (show_name no) (do_not_autoplace no) (effects (font (size 1.27 1.27))))
  (pin "2")
  (pin "1"))
 (symbol
  (lib_id "xt8086:SJ1-3525N")
  (at 191.77 97.79 0)
  (mirror y)
  (unit 1)
  (body_style 1)
  (exclude_from_sim no)
  (in_bom yes)
  (on_board yes)
  (in_pos_files yes)
  (dnp no)
  (fields_autoplaced yes)
  (property "Reference" "J5" (at 171.45 90.17 0) (show_name no) (do_not_autoplace no) (effects (font (size 1.27 1.27))))
  (property "Value" "SJ1-3525N" (at 171.45 92.71 0) (show_name no) (do_not_autoplace no) (effects (font (size 1.27 1.27))))
  (property "Footprint" "xt8086:SJ13525N" (at 154.94 192.71 0) (hide yes) (show_name no) (do_not_autoplace no) (effects (font (size 1.27 1.27)) (justify left top)))
  (property "Datasheet" "https://www.sameskydevices.com/product/resource/sj1-352xn.pdf" (at 154.94 292.71 0) (hide yes) (show_name no) (do_not_autoplace no) (effects (font (size 1.27 1.27)) (justify left top)))
  (property "Description" "3.5 mm, Stereo, Right Angle, Through Hole, 3 Conductors, 2 Internal Switches, Audio Jack Connector" (at 191.77 97.79 0) (hide yes) (show_name no) (do_not_autoplace no) (effects (font (size 1.27 1.27))))
  (property "Height" "" (at 154.94 492.71 0) (hide yes) (show_name no) (do_not_autoplace no) (effects (font (size 1.27 1.27)) (justify left top)))
  (property "Mouser Part Number" "490-SJ1-3525N" (at 154.94 592.71 0) (hide yes) (show_name no) (do_not_autoplace no) (effects (font (size 1.27 1.27)) (justify left top)))
  (property "Mouser Price/Stock" "https://www.mouser.co.uk/ProductDetail/CUI-Devices/SJ1-3525N?qs=WyjlAZoYn505QPmBO3I74g%3D%3D" (at 154.94 692.71 0) (hide yes) (show_name no) (do_not_autoplace no) (effects (font (size 1.27 1.27)) (justify left top)))
  (property "Manufacturer_Name" "Same Sky" (at 154.94 792.71 0) (hide yes) (show_name no) (do_not_autoplace no) (effects (font (size 1.27 1.27)) (justify left top)))
  (property "Manufacturer_Part_Number" "SJ1-3525N" (at 154.94 892.71 0) (hide yes) (show_name no) (do_not_autoplace no) (effects (font (size 1.27 1.27)) (justify left top)))
  (property "Sim.Device" "" (at 191.77 97.79 0) (hide yes) (show_name no) (do_not_autoplace no) (effects (font (size 1.27 1.27))))
  (pin "2")
  (pin "10")
  (pin "11")
  (pin "3")
  (pin "1")))
